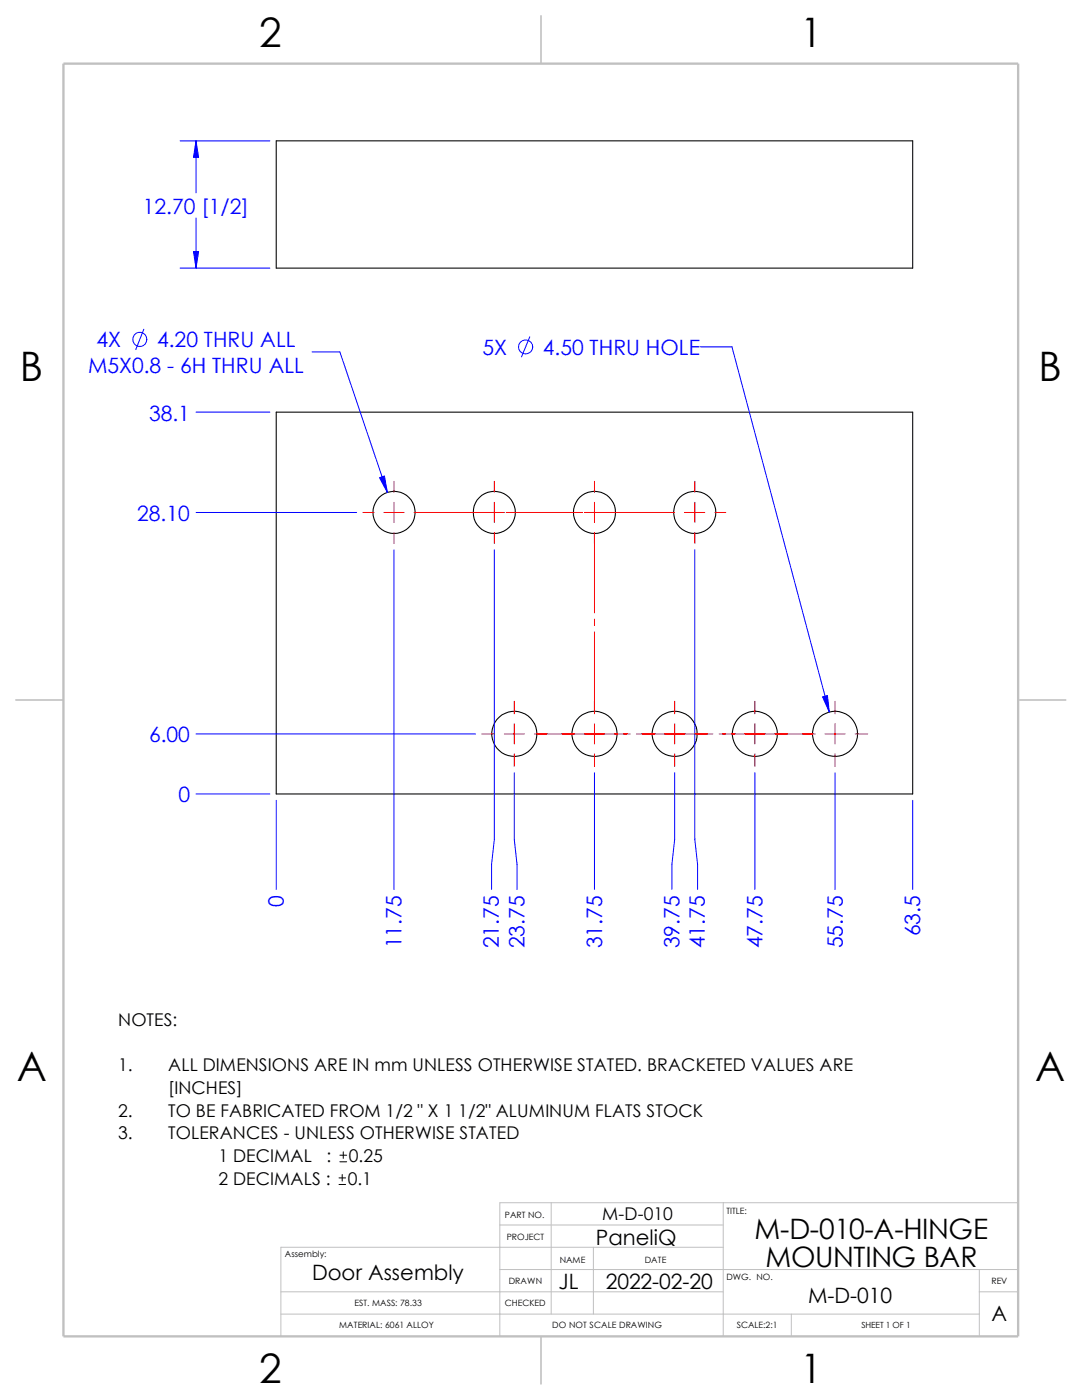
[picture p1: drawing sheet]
<svg xmlns="http://www.w3.org/2000/svg" width="216mm" height="279mm" viewBox="0 0 216 279" stroke-linecap="round" stroke-linejoin="round" font-family="sans-serif">
<path d="M56 257.8h88.3M99.7 244.5h44.6M99.7 253.4h103.5M110 240v22.3M118.4 248.9v13.4M144.3 248.9h-88.3v17.8M144.3 240v26.7M195.4 257.8h7.8M195.4 253.4v13.3M203.2 240h-103.5v26.7M56 262.3h139.4M157.9 262.3v4.4" fill="none" stroke="#c0c0c0" stroke-width=".2"/>
<path d="M107.9 3.1v9.6M3.1 139.7h9.6M203.2 139.7h9.5M107.9 266.7v9.5" fill="none" stroke="#c0c0c0" stroke-width=".21"/>
<path d="M12.7 12.7h190.5v254h-190.5z" fill="none" stroke="#c0c0c0" stroke-width=".47"/>
<g fill="none" stroke="#000" stroke-width=".21">
<path d="M55.1 28.1h127v25.4h-127zM55.1 82.3h127v76.2h-127z"/>
<circle cx="78.6" cy="102.3" r="4.2"/>
<circle cx="98.6" cy="102.3" r="4.2"/>
<circle cx="118.6" cy="102.3" r="4.2"/>
<circle cx="138.6" cy="102.3" r="4.2"/>
<circle cx="102.6" cy="146.5" r="4.5"/>
<circle cx="118.6" cy="146.5" r="4.5"/>
<circle cx="134.6" cy="146.5" r="4.5"/>
<circle cx="150.6" cy="146.5" r="4.5"/>
<circle cx="166.6" cy="146.5" r="4.5"/>
</g>
<g fill="none" stroke="#f00" stroke-width=".2">
<path d="M78.6 96.1v2.2M98.6 96.1v2.2M118.6 96.1v2.2M138.6 96.1v2.2M72.4 102.3h2.2M76.6 102.3h4M78.6 100.2v4.1M78.6 106.3v2.2M82.6 102.3h18M98.6 100.2v4.1M98.6 106.3v2.2M101 102.3h15.2"/>
<path d="M116.6 102.3h18M118.6 100.2v4.1M118.6 106.3v16M136.6 102.3h4M138.6 100.2v4.1M138.6 106.3v2.2M142.6 102.3h2.2M102.6 140v2.5M118.6 123.6v1.2M118.6 126.1v16.4M134.6 140v2.5M150.6 140v2.5"/>
<path d="M166.6 140v2.5M96.1 146.5h2.5M100.6 146.5h4M102.6 144.4v4.1M102.6 150.5v2.5M106.6 146.5h19.1M118.6 144.4v4.1M118.6 150.5v2.5M127 146.5h15.2M134.6 144.4v4.1M134.6 150.5v2.5M143.5 146.5h19.1"/>
<path d="M150.6 144.4v4.1M150.6 150.5v2.5M164.6 146.5h4M166.6 144.4v4.1M166.6 150.5v2.5M170.6 146.5h2.5"/>
</g>
<g fill="none" stroke="#00f" stroke-width=".2">
<path d="M35.9 28.1h17.9M39.1 28.1v10.4M35.9 53.5h17.9M39.1 43.5v10M28.7 65.7l-1.6 4.1M62.3 70.2h5.5l9.5 28.1M105.7 67.2l-1.6 4M139.7 69.2h6.3l19.5 72.9M39.1 82.3h14.7M39.1 102.3h32.1M78.6 109.7v67.8M98.6 109.7v57.8l-.5 5v5"/>
<path d="M138.6 109.7v57.8l.6 5v5M39.1 158.5h14.7M39.1 146.5h55.8M55.1 159.7v17.8M102.6 154.2v13.3l.6 5v5M118.6 154.2v23.3M134.6 154.2v13.3l-.5 5v5M150.6 154.2v23.3M166.6 154.2v23.3M182.1 159.7v17.8"/>
<circle cx="27.9" cy="67.7" r="1.41"/>
<circle cx="104.9" cy="69.2" r="1.4"/>
</g>
<g fill="#00f" stroke="#00f" stroke-width=".2">
<path d="M75.7 95.3l1-.3 .6 3.3z"/>
<path d="M164.1 139.1l1-.3 .4 3.3z"/>
<path d="M38.6 50.2h1l-.5 3.3z"/>
<path d="M39.1 28.1l.5 3.3h-1z"/>
</g>
<path d="M67.6 236.4h1.4M67.6 235.1h1.4M67.8 231.9h1.4M67.8 230.5h1.4M68.3 234.4v1.3M68.5 229.9v1.3" fill="none" stroke="#000" stroke-width=".2"/>
<g font-size="8.1">
<text x="51.7" y="9.3">2</text>
<text x="159.6" y="9.3">1</text>
<text x="4" y="75.9">B</text>
<text x="207.2" y="75.9">B</text>
<text x="3.3" y="215.6">A</text>
<text x="206.5" y="215.6">A</text>
<text x="51.7" y="276">2</text>
<text x="159.6" y="276">1</text>
</g>
<g font-size="5.6">
<text x="150.6" y="247.3">M-D-010-A-HINGE</text>
<text x="152.7" y="252.9">MOUNTING BAR</text>
</g>
<g font-size="4.2" fill="#00f">
<text x="28.5" y="42.7">12.70 [1/2]</text>
<text x="19.3" y="69.3">4X</text>
<text x="31.4" y="69.3">4.20 THRU ALL</text>
<text x="96.3" y="70.9">5X</text>
<text x="108.3" y="70.9">4.50 THRU HOLE</text>
<text x="17.6" y="74.5">M5X0.8 - 6H THRU ALL</text>
<text x="29.7" y="83.9">38.1</text>
<text x="27.4" y="103.9">28.10</text>
<text x="29.7" y="148.1">6.00</text>
<text x="35.6" y="160.1">0</text>
<text x="56.6" y="181" transform="rotate(-90 56.6 181)">0</text>
<text x="80.1" y="189.2" transform="rotate(-90 80.1 189.2)">11.75</text>
<text x="99.6" y="189.2" transform="rotate(-90 99.6 189.2)">21.75</text>
<text x="104.7" y="189.2" transform="rotate(-90 104.7 189.2)">23.75</text>
<text x="120.1" y="189.2" transform="rotate(-90 120.1 189.2)">31.75</text>
<text x="135.6" y="189.2" transform="rotate(-90 135.6 189.2)">39.75</text>
<text x="140.7" y="189.2" transform="rotate(-90 140.7 189.2)">41.75</text>
<text x="152.1" y="189.2" transform="rotate(-90 152.1 189.2)">47.75</text>
<text x="168.1" y="189.2" transform="rotate(-90 168.1 189.2)">55.75</text>
<text x="183.6" y="186.9" transform="rotate(-90 183.6 186.9)">63.5</text>
</g>
<g font-size="4.2">
<text x="118.9" y="248.5">PaneliQ</text>
<text x="62.3" y="255.5">Door Assembly</text>
<text x="111.5" y="257.3">JL</text>
<text x="120.9" y="257.3">2022-02-20</text>
<text x="161.2" y="260.1">M-D-010</text>
<text x="197.8" y="263.7">A</text>
</g>
<g font-size="3.5">
<text x="23.6" y="204.7">NOTES:</text>
<text x="23.6" y="213.8">1.</text>
<text x="33.6" y="213.8">ALL DIMENSIONS ARE IN mm UNLESS OTHERWISE STATED. BRACKETED VALUES ARE</text>
<text x="33.6" y="218.3">[INCHES]</text>
<text x="23.6" y="222.8">2.</text>
<text x="23.6" y="227.4">3.</text>
<text x="33.6" y="222.8">TO BE FABRICATED FROM 1/2 &quot; X 1 1/2&quot; ALUMINUM FLATS STOCK</text>
<text x="33.6" y="227.4">TOLERANCES - UNLESS OTHERWISE STATED</text>
<text x="43.6" y="231.9">1 DECIMAL</text>
<text x="65.2" y="231.9">:</text>
<text x="69.6" y="231.9">0.25</text>
<text x="43.6" y="236.4">2 DECIMALS :</text>
<text x="69.4" y="236.4">0.1</text>
<text x="120.2" y="243.5">M-D-010</text>
</g>
<g font-size="1.7">
<text x="100.8" y="243.2">PART NO.</text>
<text x="144.9" y="242.3">TITLE:</text>
<text x="56.9" y="250.8">Assembly:</text>
<text x="101.1" y="247.4">PROJECT</text>
<text x="101.6" y="256.2">DRAWN</text>
<text x="111.7" y="252">NAME</text>
<text x="128.7" y="252">DATE</text>
<text x="144.9" y="255.4">DWG. NO.</text>
<text x="197.8" y="256.3">REV</text>
<text x="70.7" y="260.7">EST. MASS: 78.33</text>
<text x="100.8" y="260.7">CHECKED</text>
<text x="67.7" y="265.1">MATERIAL: 6061 ALLOY</text>
<text x="110.2" y="265.1">DO NOT SCALE DRAWING</text>
<text x="147" y="265.1">SCALE:2:1</text>
<text x="171.9" y="265">SHEET 1 OF 1</text>
</g>
</svg>
